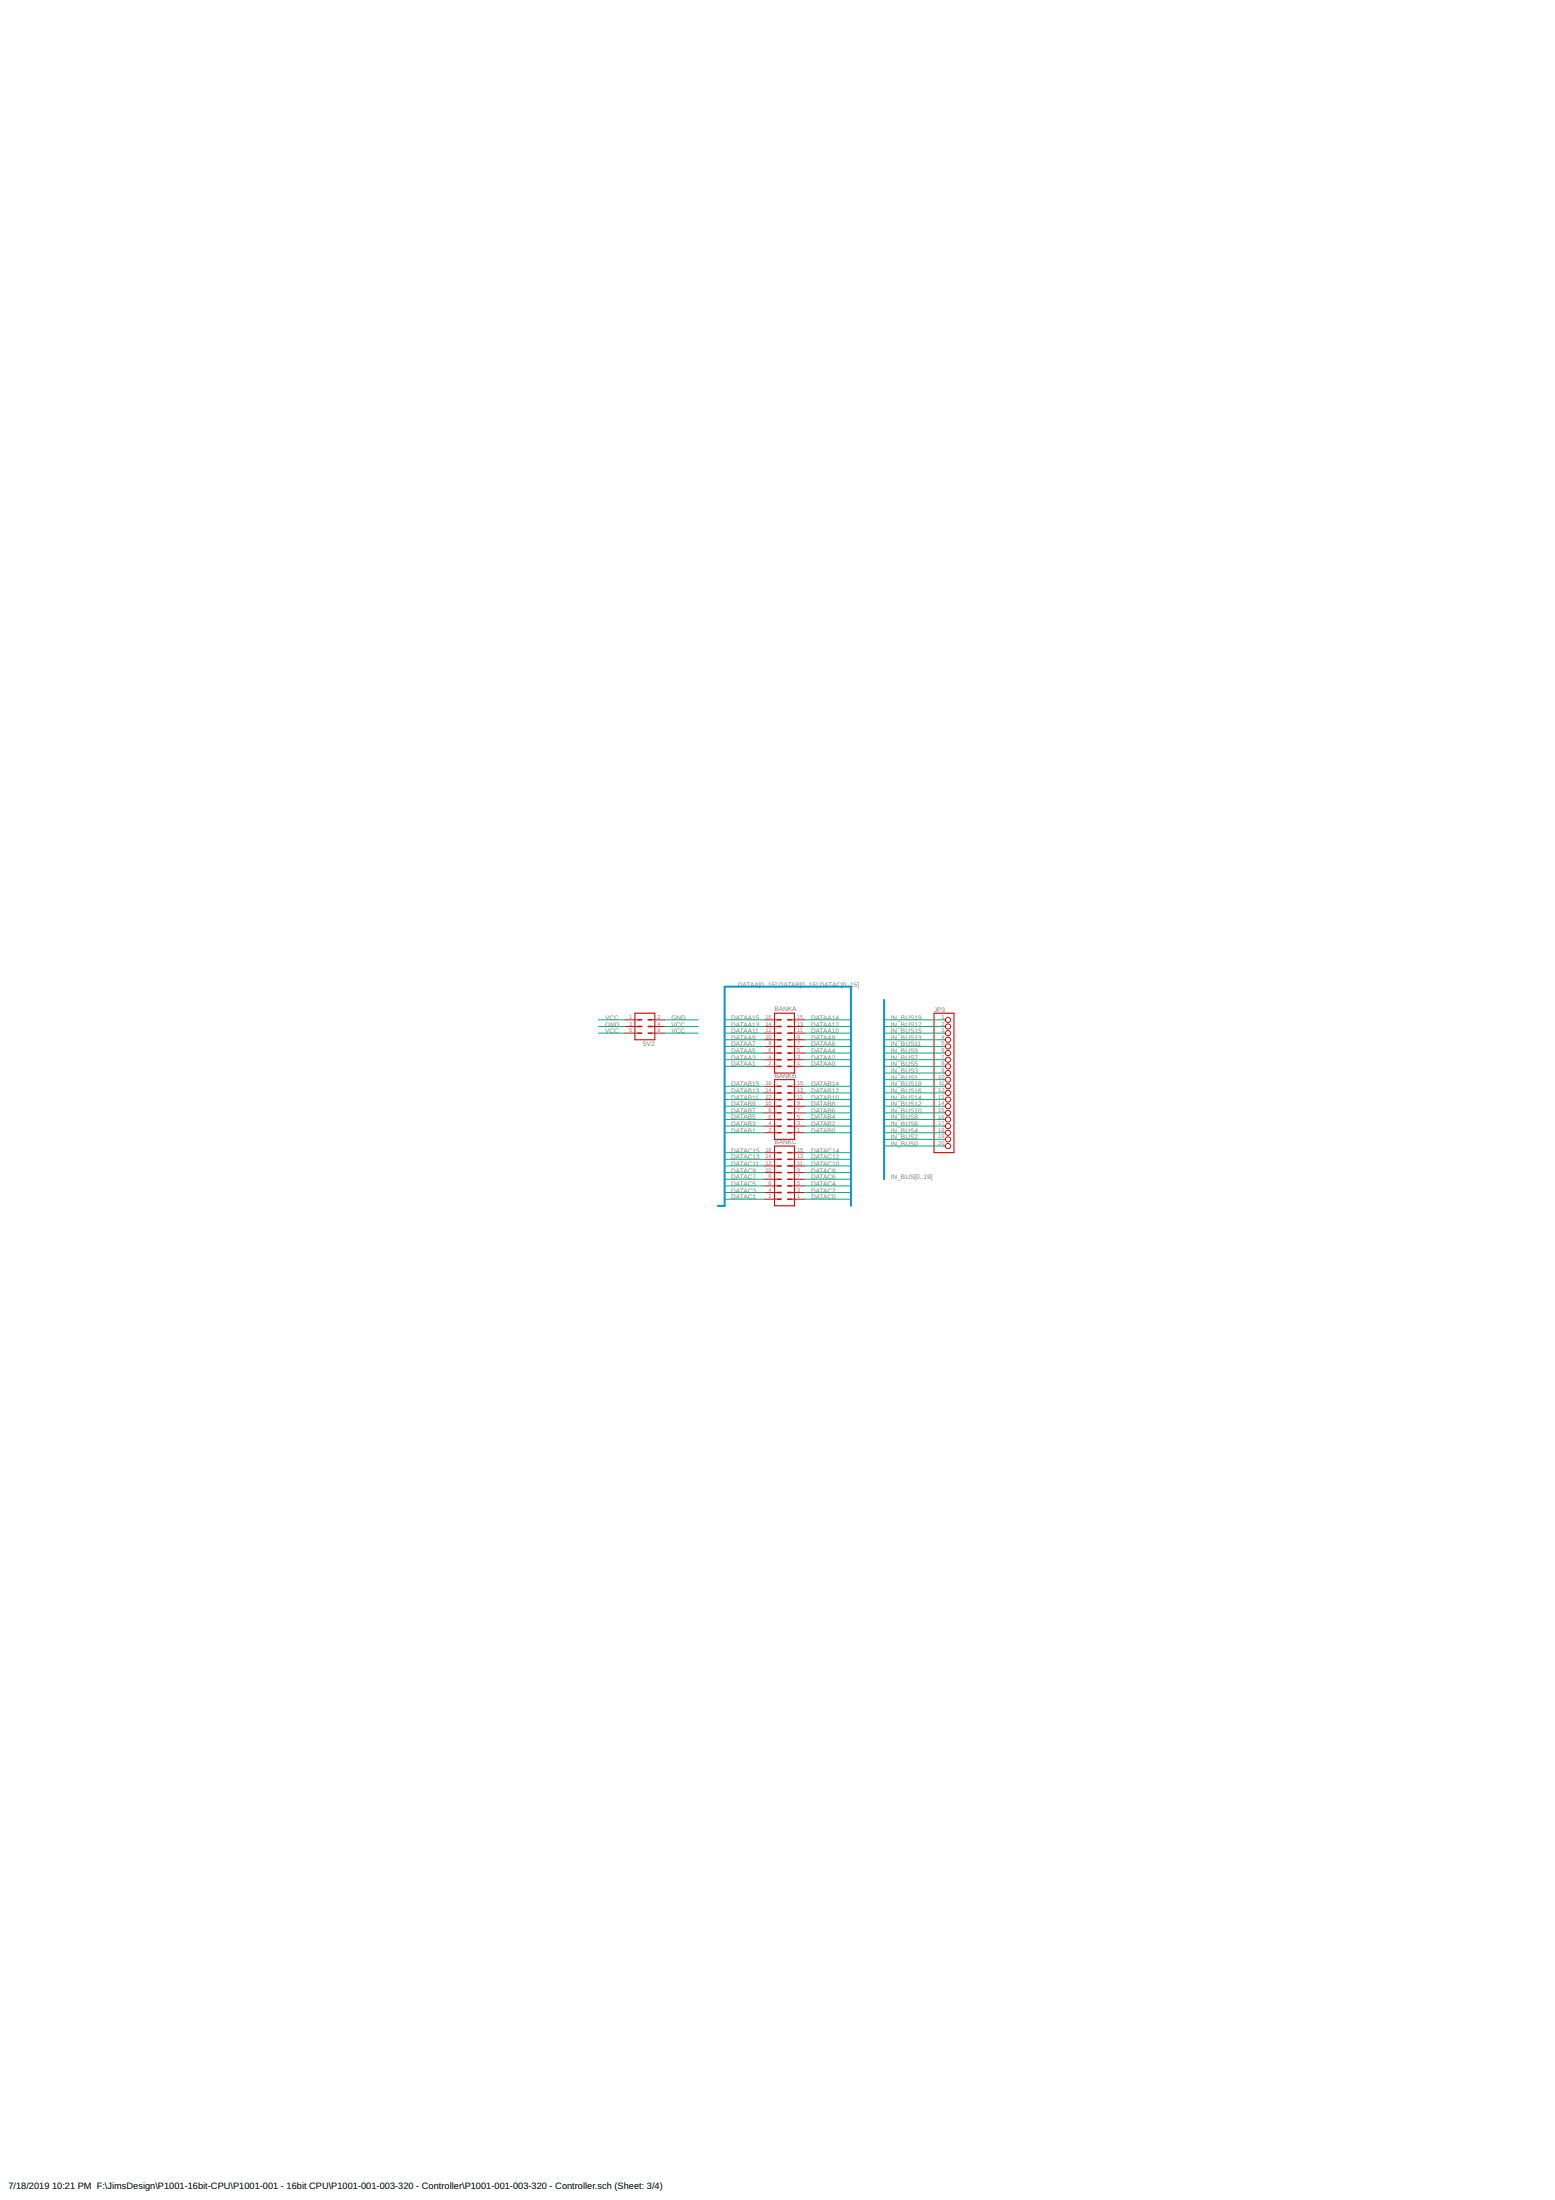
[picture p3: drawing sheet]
<svg xmlns="http://www.w3.org/2000/svg" width="594mm" height="841mm" viewBox="0 0 594 841" stroke-linecap="round" stroke-linejoin="round" font-family="sans-serif">
<path d="M242.6 387.3h7.6v10.2h-7.6zM295.9 387.3h7.6v22.9h-7.6zM356.8 387.3h7.6v53.3h-7.6zM295.9 412.7h7.6v22.9h-7.6zM295.9 438.1h7.6v22.9h-7.6z" fill="none" stroke="#c90d0c" stroke-width=".42"/>
<g fill="none" stroke="#c90d0c" stroke-width=".38">
<path d="M238.8 394.9h5M238.8 392.4h5M238.8 389.9h5M248.9 394.9h5.1M248.9 392.4h5.1M248.9 389.9h5.1M292.1 394.9h5.1M292.1 397.5h5.1M292.1 392.4h5.1M292.1 389.9h5.1M302.2 394.9h5.1M302.2 397.5h5.1"/>
<path d="M302.2 392.4h5.1M302.2 389.9h5.1M360.6 394.9h.6M360.6 397.5h.6M360.6 392.4h.6M360.6 389.9h.6M292.1 417.8h5.1M292.1 415.3h5.1M292.1 407.6h5.1M292.1 405.1h5.1M292.1 402.6h5.1M292.1 400h5.1"/>
<path d="M302.2 417.8h5.1M302.2 415.3h5.1M302.2 407.6h5.1M302.2 405.1h5.1M302.2 402.6h5.1M302.2 400h5.1M360.6 417.8h.6M360.6 415.3h.6M360.6 407.6h.6M360.6 405.1h.6M360.6 402.6h.6M360.6 400h.6"/>
<path d="M360.6 410.2h.6M360.6 412.7h.6M292.1 420.3h5.1M292.1 433h5.1M292.1 430.5h5.1M292.1 427.9h5.1M292.1 425.4h5.1M292.1 422.9h5.1M302.2 420.3h5.1M302.2 433h5.1M302.2 430.5h5.1M302.2 427.9h5.1"/>
<path d="M302.2 425.4h5.1M302.2 422.9h5.1M360.6 420.3h.6M360.6 433h.6M360.6 430.5h.6M360.6 427.9h.6M360.6 425.4h.6M360.6 422.9h.6M360.6 435.6h.6M360.6 438.1h.6M292.1 445.7h5.1M292.1 458.4h5.1"/>
<path d="M292.1 455.9h5.1M292.1 453.3h5.1M292.1 450.8h5.1M292.1 448.3h5.1M292.1 443.2h5.1M292.1 440.6h5.1M302.2 445.7h5.1M302.2 458.4h5.1M302.2 455.9h5.1M302.2 453.3h5.1M302.2 450.8h5.1M302.2 448.3h5.1"/>
<path d="M302.2 443.2h5.1M302.2 440.6h5.1"/>
<circle cx="362.2" cy="389.9" r=".99"/>
<circle cx="362.2" cy="392.4" r=".99"/>
<circle cx="362.2" cy="394.9" r=".99"/>
<circle cx="362.2" cy="397.5" r=".99"/>
<circle cx="362.2" cy="402.6" r=".99"/>
<circle cx="362.2" cy="400" r=".99"/>
<circle cx="362.2" cy="412.7" r=".99"/>
<circle cx="362.2" cy="407.6" r=".99"/>
<circle cx="362.2" cy="410.2" r=".99"/>
<circle cx="362.2" cy="417.8" r=".99"/>
<circle cx="362.2" cy="405.1" r=".99"/>
<circle cx="362.2" cy="415.3" r=".99"/>
<circle cx="362.2" cy="422.9" r=".99"/>
<circle cx="362.2" cy="430.5" r=".99"/>
<circle cx="362.2" cy="435.6" r=".99"/>
<circle cx="362.2" cy="425.4" r=".99"/>
<circle cx="362.2" cy="427.9" r=".99"/>
<circle cx="362.2" cy="438.1" r=".99"/>
<circle cx="362.2" cy="420.3" r=".99"/>
<circle cx="362.2" cy="433" r=".99"/>
</g>
<g fill="none" stroke="#c90d0c" stroke-width=".61">
<path d="M243.8 394.9h1.3M243.8 392.4h1.3M243.8 389.9h1.3M247.6 394.9h1.3M247.6 392.4h1.3M247.6 389.9h1.3M297.2 397.5h1.2M297.2 394.9h1.2M297.2 392.4h1.2M297.2 389.9h1.2M301 397.5h1.2M301 394.9h1.2"/>
<path d="M301 392.4h1.2M301 389.9h1.2M297.2 417.8h1.2M297.2 415.3h1.2M297.2 400h1.2M297.2 402.6h1.2M297.2 405.1h1.2M297.2 407.6h1.2M301 417.8h1.2M301 415.3h1.2M301 400h1.2M301 402.6h1.2"/>
<path d="M301 405.1h1.2M301 407.6h1.2M297.2 422.9h1.2M297.2 425.4h1.2M297.2 427.9h1.2M297.2 430.5h1.2M297.2 433h1.2M297.2 420.3h1.2M301 422.9h1.2M301 425.4h1.2M301 427.9h1.2M301 430.5h1.2"/>
<path d="M301 433h1.2M301 420.3h1.2M297.2 448.3h1.2M297.2 450.8h1.2M297.2 453.3h1.2M297.2 455.9h1.2M297.2 458.4h1.2M297.2 445.7h1.2M297.2 443.2h1.2M297.2 440.6h1.2M301 448.3h1.2M301 450.8h1.2"/>
<path d="M301 453.3h1.2M301 455.9h1.2M301 458.4h1.2M301 445.7h1.2M301 443.2h1.2M301 440.6h1.2"/>
</g>
<path d="M337.8 382.3v68.5M274.3 461h2.5v-83.8h48.3v83.8" fill="none" stroke="#0696d7" stroke-width=".76"/>
<g fill="none" stroke="#0dab76" stroke-width=".38">
<path d="M228.6 394.9h10.2M228.6 392.4h10.2M228.6 389.9h10.2M254 394.9h12.7M254 392.4h12.7M254 389.9h12.7M276.8 397.5h15.3M276.8 394.9h15.3M276.8 392.4h15.3M276.8 389.9h15.3M307.3 397.5h17.8M307.3 394.9h17.8"/>
<path d="M307.3 392.4h17.8M307.3 389.9h17.8M337.8 397.5h22.8M337.8 394.9h22.8M337.8 392.4h22.8M337.8 389.9h22.8M276.8 407.6h15.3M276.8 405.1h15.3M276.8 402.6h15.3M276.8 400h15.3M276.8 417.8h15.3M276.8 415.3h15.3"/>
<path d="M307.3 407.6h17.8M307.3 405.1h17.8M307.3 402.6h17.8M307.3 400h17.8M307.3 417.8h17.8M307.3 415.3h17.8M337.8 407.6h22.8M337.8 405.1h22.8M337.8 402.6h22.8M337.8 400h22.8M337.8 417.8h22.8M337.8 415.3h22.8"/>
<path d="M337.8 410.2h22.8M337.8 412.7h22.8M276.8 433h15.3M276.8 430.5h15.3M276.8 427.9h15.3M276.8 425.4h15.3M276.8 422.9h15.3M276.8 420.3h15.3M307.3 433h17.8M307.3 430.5h17.8M307.3 427.9h17.8M307.3 425.4h17.8"/>
<path d="M307.3 422.9h17.8M307.3 420.3h17.8M337.8 433h22.8M337.8 430.5h22.8M337.8 427.9h22.8M337.8 425.4h22.8M337.8 422.9h22.8M337.8 420.3h22.8M337.8 435.6h22.8M337.8 438.1h22.8M276.8 458.4h15.3M276.8 455.9h15.3"/>
<path d="M276.8 453.3h15.3M276.8 450.8h15.3M276.8 448.3h15.3M276.8 445.7h15.3M276.8 443.2h15.3M276.8 440.6h15.3M307.3 458.4h17.8M307.3 455.9h17.8M307.3 453.3h17.8M307.3 450.8h17.8M307.3 448.3h17.8M307.3 445.7h17.8"/>
<path d="M307.3 443.2h17.8M307.3 440.6h17.8"/>
</g>
<g font-size="3.5">
<text x="3.2" y="836.8">7/18/2019</text>
<text x="19.9" y="836.8">10:21 PM F:\JimsDesign\P1001-16bit-CPU\P1001-001 - 16bit CPU\P1001-001-003-320 - Controller\P1001-001-003-320 - Controller.sch (Sheet: 3/4)</text>
</g>
<g font-size="2.5" fill="#808080">
<text x="281.9" y="377.2">DATAA[0..15],DATAB[0..15],DATAC[0..15]</text>
<text x="231.1" y="389.9">VCC</text>
<text x="256.5" y="389.9">GND</text>
<text x="279.4" y="389.9">DATAA15</text>
<text x="295.9" y="386.6">BANKA</text>
<text x="309.9" y="389.9">DATAA14</text>
<text x="340.3" y="389.9">IN_BUS19</text>
<text x="356.8" y="386.7">JP3</text>
<text x="231.1" y="395">VCC</text>
<text x="231.1" y="392.4">GND</text>
<text x="256.5" y="395">VCC</text>
<text x="256.5" y="392.4">VCC</text>
<text x="279.4" y="392.4">DATAA13</text>
<text x="279.4" y="395">DATAA11</text>
<text x="309.9" y="395">DATAA10</text>
<text x="309.9" y="392.4">DATAA12</text>
<text x="340.3" y="392.4">IN_BUS17</text>
<text x="340.3" y="395">IN_BUS15</text>
<text x="245.4" y="400">SV2</text>
<text x="279.4" y="397.5">DATAA9</text>
<text x="279.4" y="400">DATAA7</text>
<text x="309.9" y="400">DATAA6</text>
<text x="309.9" y="397.5">DATAA8</text>
<text x="340.3" y="397.5">IN_BUS13</text>
<text x="340.3" y="400">IN_BUS11</text>
<text x="279.4" y="402.6">DATAA5</text>
<text x="279.4" y="405.1">DATAA3</text>
<text x="279.4" y="407.6">DATAA1</text>
<text x="309.9" y="407.6">DATAA0</text>
<text x="309.9" y="405.1">DATAA2</text>
<text x="309.9" y="402.6">DATAA4</text>
<text x="340.3" y="402.6">IN_BUS9</text>
<text x="340.3" y="405.1">IN_BUS7</text>
<text x="340.3" y="407.6">IN_BUS5</text>
<text x="295.9" y="412">BANKB</text>
<text x="340.3" y="410.2">IN_BUS3</text>
<text x="340.3" y="412.7">IN_BUS1</text>
<text x="279.4" y="417.8">DATAB13</text>
<text x="279.4" y="415.3">DATAB15</text>
<text x="309.9" y="417.8">DATAB12</text>
<text x="309.9" y="415.3">DATAB14</text>
<text x="340.3" y="415.3">IN_BUS18</text>
<text x="340.3" y="417.8">IN_BUS16</text>
<text x="279.4" y="425.4">DATAB7</text>
<text x="279.4" y="422.9">DATAB9</text>
<text x="279.4" y="420.3">DATAB11</text>
<text x="309.9" y="425.4">DATAB6</text>
<text x="309.9" y="422.9">DATAB8</text>
<text x="309.9" y="420.3">DATAB10</text>
<text x="340.3" y="420.3">IN_BUS14</text>
<text x="340.3" y="422.9">IN_BUS12</text>
<text x="340.3" y="425.4">IN_BUS10</text>
<text x="279.4" y="430.5">DATAB3</text>
<text x="279.4" y="428">DATAB5</text>
<text x="309.9" y="430.5">DATAB2</text>
<text x="309.9" y="428">DATAB4</text>
<text x="340.3" y="428">IN_BUS8</text>
<text x="340.3" y="430.5">IN_BUS6</text>
<text x="279.4" y="433">DATAB1</text>
<text x="295.9" y="437.4">BANKC</text>
<text x="309.9" y="433">DATAB0</text>
<text x="340.3" y="435.6">IN_BUS2</text>
<text x="340.3" y="433">IN_BUS4</text>
<text x="279.4" y="440.7">DATAC15</text>
<text x="279.4" y="443.2">DATAC13</text>
<text x="309.9" y="443.2">DATAC12</text>
<text x="309.9" y="440.7">DATAC14</text>
<text x="340.3" y="438.1">IN_BUS0</text>
<text x="279.4" y="445.7">DATAC11</text>
<text x="279.4" y="448.3">DATAC9</text>
<text x="309.9" y="448.3">DATAC8</text>
<text x="309.9" y="445.7">DATAC10</text>
<text x="279.4" y="450.8">DATAC7</text>
<text x="279.4" y="453.3">DATAC5</text>
<text x="279.4" y="455.9">DATAC3</text>
<text x="309.9" y="455.9">DATAC2</text>
<text x="309.9" y="453.3">DATAC4</text>
<text x="309.9" y="450.8">DATAC6</text>
<text x="340.3" y="450.8">IN_BUS[0..19]</text>
<text x="279.4" y="458.4">DATAC1</text>
<text x="309.9" y="458.4">DATAC0</text>
</g>
<g font-size="2.1" fill="#808080">
<text x="240.3" y="389.5">1</text>
<text x="251.2" y="389.5">2</text>
<text x="292.5" y="389.5">16</text>
<text x="304.6" y="389.5">15</text>
<text x="359.7" y="389.5">1</text>
<text x="240.3" y="392.1">3</text>
<text x="240.3" y="394.6">5</text>
<text x="251.2" y="392.1">4</text>
<text x="251.2" y="394.6">6</text>
<text x="292.5" y="394.6">12</text>
<text x="292.5" y="392.1">14</text>
<text x="304.6" y="394.6">11</text>
<text x="304.6" y="392.1">13</text>
<text x="359.7" y="392.1">2</text>
<text x="359.7" y="394.6">3</text>
<text x="292.5" y="397.1">10</text>
<text x="293.6" y="399.7">8</text>
<text x="304.6" y="399.7">7</text>
<text x="304.6" y="397.1">9</text>
<text x="359.7" y="397.1">4</text>
<text x="359.7" y="399.7">5</text>
<text x="293.6" y="407.3">2</text>
<text x="293.6" y="404.8">4</text>
<text x="293.6" y="402.2">6</text>
<text x="304.6" y="407.3">1</text>
<text x="304.6" y="404.8">3</text>
<text x="304.6" y="402.2">5</text>
<text x="359.7" y="402.2">6</text>
<text x="359.7" y="404.8">7</text>
<text x="359.7" y="407.3">8</text>
<text x="358.5" y="412.4">10</text>
<text x="359.7" y="409.8">9</text>
<text x="292.5" y="420">12</text>
<text x="292.5" y="417.4">14</text>
<text x="292.5" y="414.9">16</text>
<text x="304.6" y="420">11</text>
<text x="304.6" y="417.4">13</text>
<text x="304.6" y="414.9">15</text>
<text x="358.5" y="417.4">12</text>
<text x="358.5" y="420">13</text>
<text x="358.6" y="414.9">11</text>
<text x="292.5" y="422.5">10</text>
<text x="293.6" y="425.1">8</text>
<text x="304.6" y="425.1">7</text>
<text x="304.6" y="422.5">9</text>
<text x="358.5" y="422.5">14</text>
<text x="358.5" y="425.1">15</text>
<text x="293.6" y="430.1">4</text>
<text x="293.6" y="427.6">6</text>
<text x="304.6" y="430.1">3</text>
<text x="304.6" y="427.6">5</text>
<text x="358.5" y="427.6">16</text>
<text x="358.5" y="430.1">17</text>
<text x="293.6" y="432.7">2</text>
<text x="304.6" y="432.7">1</text>
<text x="358.5" y="432.7">18</text>
<text x="358.5" y="435.2">19</text>
<text x="358.5" y="437.8">20</text>
<text x="292.5" y="442.8">14</text>
<text x="292.5" y="440.3">16</text>
<text x="304.6" y="442.8">13</text>
<text x="304.6" y="440.3">15</text>
<text x="292.5" y="447.9">10</text>
<text x="292.5" y="445.4">12</text>
<text x="304.6" y="447.9">9</text>
<text x="304.6" y="445.4">11</text>
<text x="293.6" y="455.5">4</text>
<text x="293.6" y="453">6</text>
<text x="293.6" y="450.5">8</text>
<text x="304.6" y="455.5">3</text>
<text x="304.6" y="453">5</text>
<text x="304.6" y="450.5">7</text>
<text x="293.6" y="458.1">2</text>
<text x="304.6" y="458.1">1</text>
</g>
</svg>
